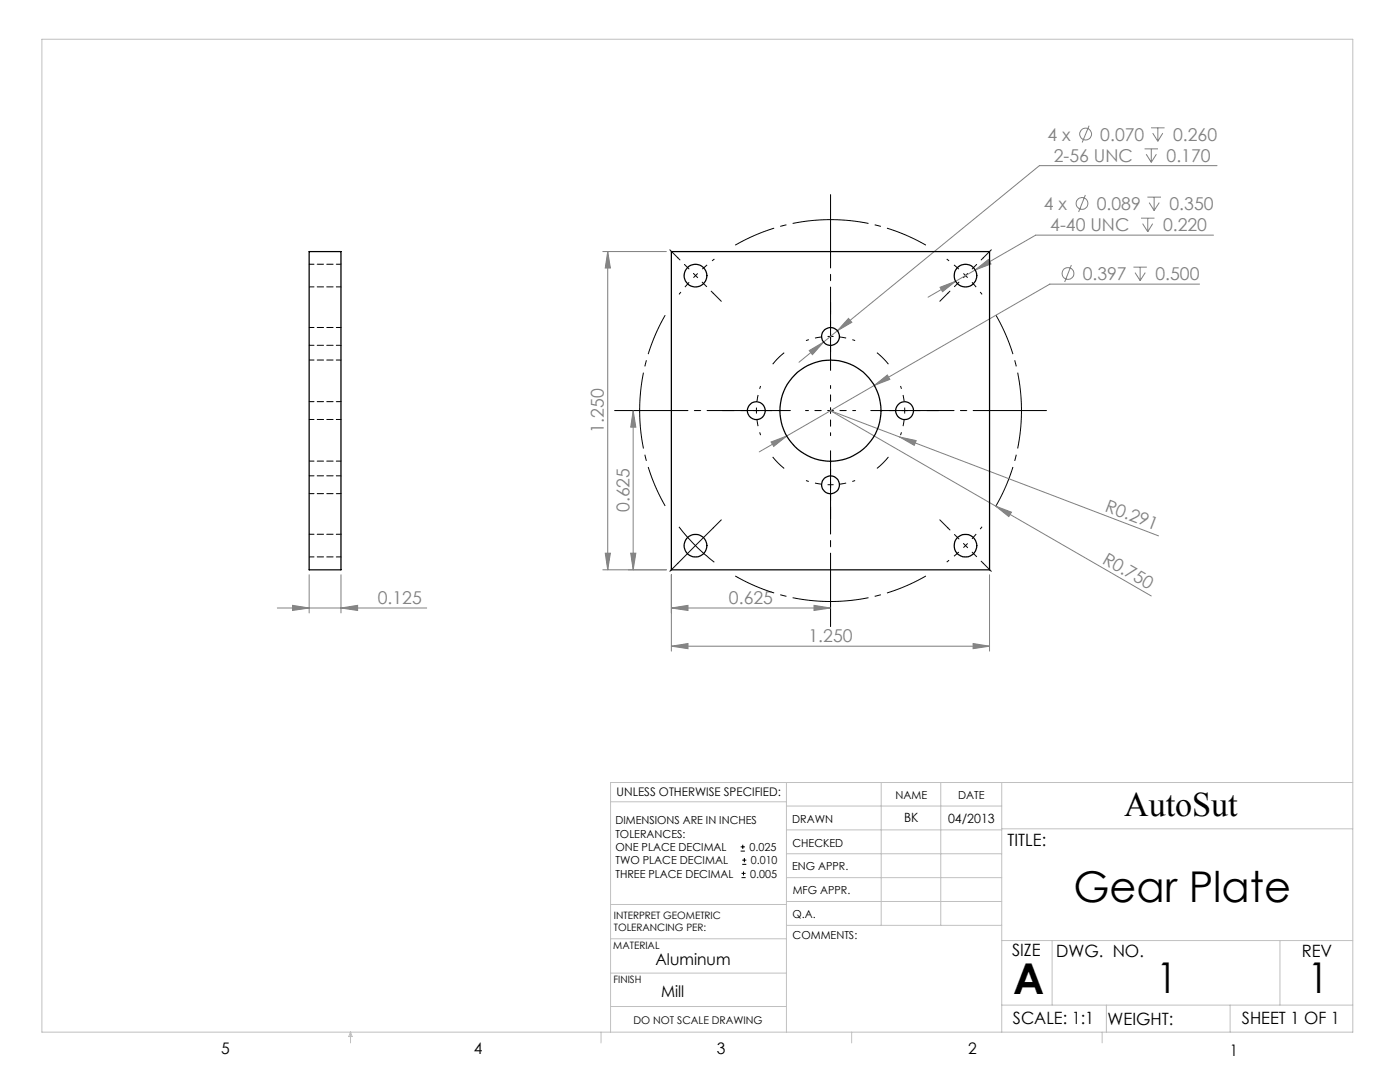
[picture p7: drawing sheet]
<svg xmlns="http://www.w3.org/2000/svg" width="279mm" height="216mm" viewBox="0 0 279 216" stroke-linecap="round" stroke-linejoin="round" font-family="sans-serif">
<g fill="none" stroke="#808080" stroke-width=".2">
<path d="M216.6 38.9l-1.3 3.4M217.3 25.1l-1.3 3.3M228.4 29.7h2.7M228.7 30.8l1.1 1.6M229 39.3h2.7M229.7 25.5h2.7M229.8 29.7v2.7M230 26.6l1.1 1.6M230.3 39.3v2.7M230.8 30.8l-1 1.6M231.1 25.5v2.7M232.1 26.6l-1 1.6"/>
<path d="M242.9 33.1h-35.5l-47.9 39.2M120.3 50.2h12.7M121.3 50.2l.5 3.3h-1zM121.3 50.2v63.5M187.6 57.3l3.1-1.2-2.6 2.1zM194.6 53.9l2.6-2.1 .6 .9zM213.8 52.9l-1.3 3.4M226.2 53.3h2.7M226.5 54.4l1 1.6M227.5 53.3v2.7M227.7 43.5h2.7M228 44.6l1.1 1.6"/>
<path d="M228.6 54.4l-1.1 1.6M229.1 43.5v2.7M229.3 40.4l1 1.6M230 44.6l-.9 1.6M231.4 40.4l-1.1 1.6M239.4 56.7h-29.9l-35 20.2M242.2 46.9h-35.5l-21.5 12.4M161.5 70l2.9-1.7-2.3 2.5zM169.3 63.5l.7 .8-2.9 1.7zM174.5 76.9l2.6-2.1 .5 .9zM174.5 76.9l-17.5 10.1M126.4 82v31.7"/>
<path d="M126.4 82l.5 3.2h-1zM153.9 88.2l3.1-1.2-2.6 2.1zM157 87l-5.5 3.2M179.6 87.2l3.2 .7-.3 1zM61.7 114.7v7.6M68.1 114.7v7.6M120.3 113.7h12.7M120.8 110.4h1l-.5 3.3zM125.9 110.4h1l-.5 3.3zM134 114.7v15.2M197.5 114.7v15.2M198.7 101l3.2 1.2-.6 .9z"/>
<path d="M231.2 106.9l-65.5-24.9 64.1 36.9M55.4 121.3h29.8M58.4 120.8l3.3 .5-3.3 .5zM68.1 121.3l3.3-.5v1zM134 121.3l3.3-.5v1zM134 128.9l3.3-.5v1zM134 121.3h31.7M134 128.9h63.5M162.5 120.8l3.2 .5-3.2 .5zM194.2 128.4l3.3 .5-3.3 .5z"/>
<circle cx="216.7" cy="26.7" r="1.18"/>
<circle cx="213.1" cy="54.6" r="1.18"/>
<circle cx="215.9" cy="40.6" r="1.19"/>
</g>
<g fill="none" stroke="#000" stroke-width=".2">
<path d="M135.5 105.1l3.3 3.8M138.8 108.9l3.8 3.3M138.8 108.9l-3.5 3.5M142.3 105.3l-3.5 3.6M147.8 169.8h.9M147.8 169h.9M148 175.1h.8M148 174.3h.8M148.1 172.5h.8M148.1 171.6h.8M148.2 168.6v.8M148.4 173.9v.8"/>
<path d="M148.6 171.2v.8"/>
</g>
<g fill="none" stroke="#000" stroke-width=".2" stroke-dasharray="15.2 1.3 1.3 1.3" stroke-dashoffset="14.6" stroke-linecap="butt">
<path d="M138.8 55l-3.3 3.7M138.8 55l3.8-3.3M192.7 55l-3.8-3.3M192.7 55l3.3 3.7M165.8 67.1a14.8 14.8 0 0 0-4.9 .9M165.8 67.1a14.8 14.8 0 0 1 4.9 .9M151 81.9a14.8 14.8 0 0 0 .8 4.9M151 81.9a14.8 14.8 0 0 1 .8-4.9M165.8 96.7a14.8 14.8 0 0 0 4.9-.8M165.8 96.7a14.8 14.8 0 0 1-4.9-.8M180.6 81.9a14.8 14.8 0 0 0-.9-4.9M180.6 81.9a14.8 14.8 0 0 1-.9 4.9"/>
<path d="M192.7 108.9l3.3-3.8M192.7 108.9l-3.8 3.3"/>
</g>
<path d="M184.8 48.9a38.1 38.1 0 0 0-38.1 0M132.7 62.9a38.1 38.1 0 0 0 0 38.1M146.7 114.9a38.1 38.1 0 0 0 38.1 0M198.8 101a38.1 38.1 0 0 0 0-38.1" fill="none" stroke="#000" stroke-width=".2" stroke-dasharray="15.2 1.3 1.3 1.3" stroke-dashoffset="6.7" stroke-linecap="butt"/>
<path d="M156.5 70.4l-2.3 2.3M177.3 72.7l-2.3-2.3M154.2 91.2l2.3 2.3M175 93.5l2.3-2.3" fill="none" stroke="#000" stroke-width=".2" stroke-dasharray="15.2 1.3 1.3 1.3" stroke-linecap="butt"/>
<g fill="none" stroke="#000" stroke-width=".2" stroke-dasharray="15.2 1.3 1.3 1.3">
<path d="M135.3 51.4l-1.6-1.6M142.4 58.5l1.6 1.6M189.2 58.5l-1.6 1.6M196.2 51.4l1.6-1.6M165.8 62.1v-1.8M165.8 72.1v1.8M146 81.9h-1.8M156 81.9h1.7M165.8 91.7v-1.8M175.6 81.9h-1.8M185.6 81.9h1.7M135.3 112.4l-1.6 1.6"/>
<path d="M142.4 105.3l1.6-1.6M165.8 101.7v1.8M189.2 105.3l-1.6-1.6M196.2 112.4l1.6 1.6"/>
</g>
<g fill="none" stroke="#000" stroke-width=".2" stroke-dasharray="15.2 1.3 1.3 1.3" stroke-dashoffset="14.6">
<path d="M138.8 55l-3.5-3.6M138.8 55l3.6 3.5M192.7 55l3.5-3.6M192.7 55l-3.5 3.5M165.8 67.1v-5M165.8 67.1v5M151 81.9h-5M151 81.9h5M165.8 81.9v-5M165.8 81.9h-5M165.8 81.9v5M165.8 81.9h5"/>
<path d="M165.8 96.7v5M165.8 96.7v-5M180.6 81.9h5M180.6 81.9h-5M192.7 108.9l3.5 3.5M192.7 108.9l-3.5-3.6"/>
</g>
<path d="M165.8 71.9v-33.1M155.8 81.9h-33.1M165.8 91.9v33.1M175.8 81.9h33.1" fill="none" stroke="#000" stroke-width=".2" stroke-dasharray="15.2 1.3 1.3 1.3" stroke-dashoffset=".6"/>
<g fill="none" stroke="#c0c0c0" stroke-width=".2">
<path d="M8.4 7.8h261.6v198.2h-261.6zM121.8 160h35.2M157 156.1v49.9M175.9 156.1v28.5M187.7 156.1v28.5M199.9 156.1v49.9M270 156.1h-148.2v49.9M157 170.4h42.9M157 165.6h42.9M157 160.8h42.9M157 175.1h42.9M157 179.9h42.9"/>
<path d="M199.9 165.4h70.1M121.8 194.2h35.2M121.8 187.3h35.2M121.8 180.5h35.2M157 184.6h42.9M199.9 187.7h70.1M210 187.7v12.9M255.4 187.7v12.9M70 206v2.1M70 206l.3 .8h-.7zM119.9 206v2.1M121.8 200.8h35.2"/>
<path d="M170 206v2.1M199.9 200.6h70.1M220 206v2.1M220.8 200.6v5.4M245.5 200.6v5.4"/>
</g>
<g fill="#808080">
<path d="M198.7 101l3.2 1.2-.6 .9z"/>
<path d="M179.6 87.2l3.2 .7-.3 1z"/>
<path d="M68.1 121.3l3.3-.5v1zM58.4 120.8l3.3 .5-3.3 .5z"/>
<path d="M134 121.3l3.3-.5v1zM162.5 120.8l3.2 .5-3.2 .5zM134 128.9l3.3-.5v1zM194.2 128.4l3.3 .5-3.3 .5zM161.5 70l.6 .8 2.3-2.5zM169.3 63.5l-2.2 2.5 2.9-1.7zM187.6 57.3l.5 .9 2.6-2.1zM194.6 53.9l3.2-1.2-.6-.9zM153.9 88.2l.5 .9 2.6-2.1zM174.5 76.9l3.1-1.2-.5-.9z"/>
<path d="M125.9 110.4h1l-.5 3.3zM126.4 82l.5 3.2h-1z"/>
<path d="M121.3 50.2l.5 3.3h-1zM120.8 110.4h1l-.5 3.3z"/>
</g>
<g fill="none" stroke="#000" stroke-width=".25">
<path d="M61.7 50.2h6.4v63.5h-6.4zM134 50.2h63.5v63.5h-63.5z"/>
<circle cx="138.8" cy="55" r="2.27"/>
<circle cx="192.7" cy="55" r="2.27"/>
<circle cx="165.8" cy="67.2" r="1.78"/>
<circle cx="150.9" cy="81.9" r="1.78"/>
<circle cx="165.7" cy="81.9" r="10.1"/>
<circle cx="165.8" cy="96.7" r="1.78"/>
<circle cx="180.5" cy="81.9" r="1.78"/>
<circle cx="138.8" cy="108.9" r="2.26"/>
<circle cx="192.7" cy="108.9" r="2.26"/>
</g>
<path d="M61.7 57.2h6.4M68.1 52.7h-6.4M61.7 68.9h6.4M68.1 71.8h-6.4M68.1 65.3h-6.4M61.7 83.7h6.4M61.7 92h6.4M61.7 98.5h6.4M68.1 80.1h-6.4M68.1 94.9h-6.4M61.7 111.1h6.4M68.1 106.6h-6.4" fill="none" stroke="#000" stroke-width=".2" stroke-dasharray="1.3 .6" stroke-dashoffset=".3"/>
<g font-size="8.5">
<text x="214.2" y="179.9">Gear Plate</text>
<text x="202.2" y="198.3">A</text>
<text x="230.8" y="198.1">1</text>
<text x="260.9" y="198.1">1</text>
</g>
<text font-size="6.9" x="224.3" y="162.9">AutoSut</text>
<g font-size="3.5" fill="#808080">
<text x="209" y="28.1">4 x</text>
<text x="219.6" y="28.1">0.070</text>
<text x="234.1" y="28.1">0.260</text>
<text x="210.3" y="32.3">2-56 UNC</text>
<text x="232.8" y="32.3">0.170</text>
<text x="208.3" y="41.9">4 x</text>
<text x="218.9" y="41.9">0.089</text>
<text x="233.4" y="41.9">0.350</text>
<text x="209.6" y="46.1">4-40 UNC</text>
<text x="232.1" y="46.1">0.220</text>
<text x="216.1" y="55.9">0.397</text>
<text x="230.6" y="55.9">0.500</text>
<text x="120.5" y="86.3" transform="rotate(-90 120.5 86.3)">1.250</text>
<text x="220.4" y="102" transform="rotate(21 220.4 102)">R0.291</text>
<text x="125.6" y="102.2" transform="rotate(-90 125.6 102.2)">0.625</text>
<text x="219.9" y="112.3" transform="rotate(30 219.9 112.3)">R0.750</text>
<text x="75.4" y="120.5">0.125</text>
<text x="145.5" y="120.5">0.625</text>
<text x="161.4" y="128.1">1.250</text>
</g>
<g font-size="3.4">
<text x="201.1" y="168.8">TITLE:</text>
<text x="202" y="190.8">SIZE</text>
<text x="210.8" y="190.9">DWG. NO.</text>
<text x="259.8" y="191">REV</text>
<text x="202.1" y="204.4">SCALE: 1:1</text>
<text x="221" y="204.5">WEIGHT:</text>
<text x="247.8" y="204.4">SHEET 1 OF 1</text>
</g>
<g font-size="3.2">
<text x="130.8" y="192.5">Aluminum</text>
<text x="131.9" y="198.9">Mill</text>
<text x="44.2" y="210.4">5</text>
<text x="94.6" y="210.3">4</text>
<text x="143.1" y="210.4">3</text>
<text x="193.2" y="210.3">2</text>
<text x="245.4" y="210.6">1</text>
</g>
<g font-size="2.5">
<text x="180.4" y="164.1">BK</text>
<text x="189.2" y="164.2">04/2013</text>
</g>
<text font-size="2.4" x="123.1" y="158.9">UNLESS OTHERWISE SPECIFIED:</text>
<g font-size="2.2">
<text x="178.7" y="159.4">NAME</text>
<text x="191.2" y="159.4">DATE</text>
<text x="122.8" y="164.5">DIMENSIONS ARE IN INCHES</text>
<text x="122.8" y="167.1">TOLERANCES:</text>
<text x="158.1" y="164.2">DRAWN</text>
<text x="122.8" y="172.4">TWO PLACE DECIMAL</text>
<text x="122.8" y="169.8">ONE PLACE DECIMAL</text>
<text x="149.6" y="169.8">0.025</text>
<text x="149.9" y="172.5">0.010</text>
<text x="158.1" y="173.7">ENG APPR.</text>
<text x="158.2" y="169.1">CHECKED</text>
<text x="122.8" y="175.1">THREE PLACE DECIMAL</text>
<text x="149.7" y="175.1">0.005</text>
<text x="158.2" y="178.4">MFG APPR.</text>
<text x="158.2" y="183.2">Q.A.</text>
<text x="158.2" y="187.4">COMMENTS:</text>
</g>
<text font-size="2.1" x="126.4" y="204.3">DO NOT SCALE DRAWING</text>
<g font-size="2">
<text x="122.5" y="183.3">INTERPRET GEOMETRIC</text>
<text x="122.5" y="185.9">TOLERANCING PER:</text>
<text x="122.4" y="189.4">MATERIAL</text>
<text x="122.4" y="196.2">FINISH</text>
</g>
</svg>
